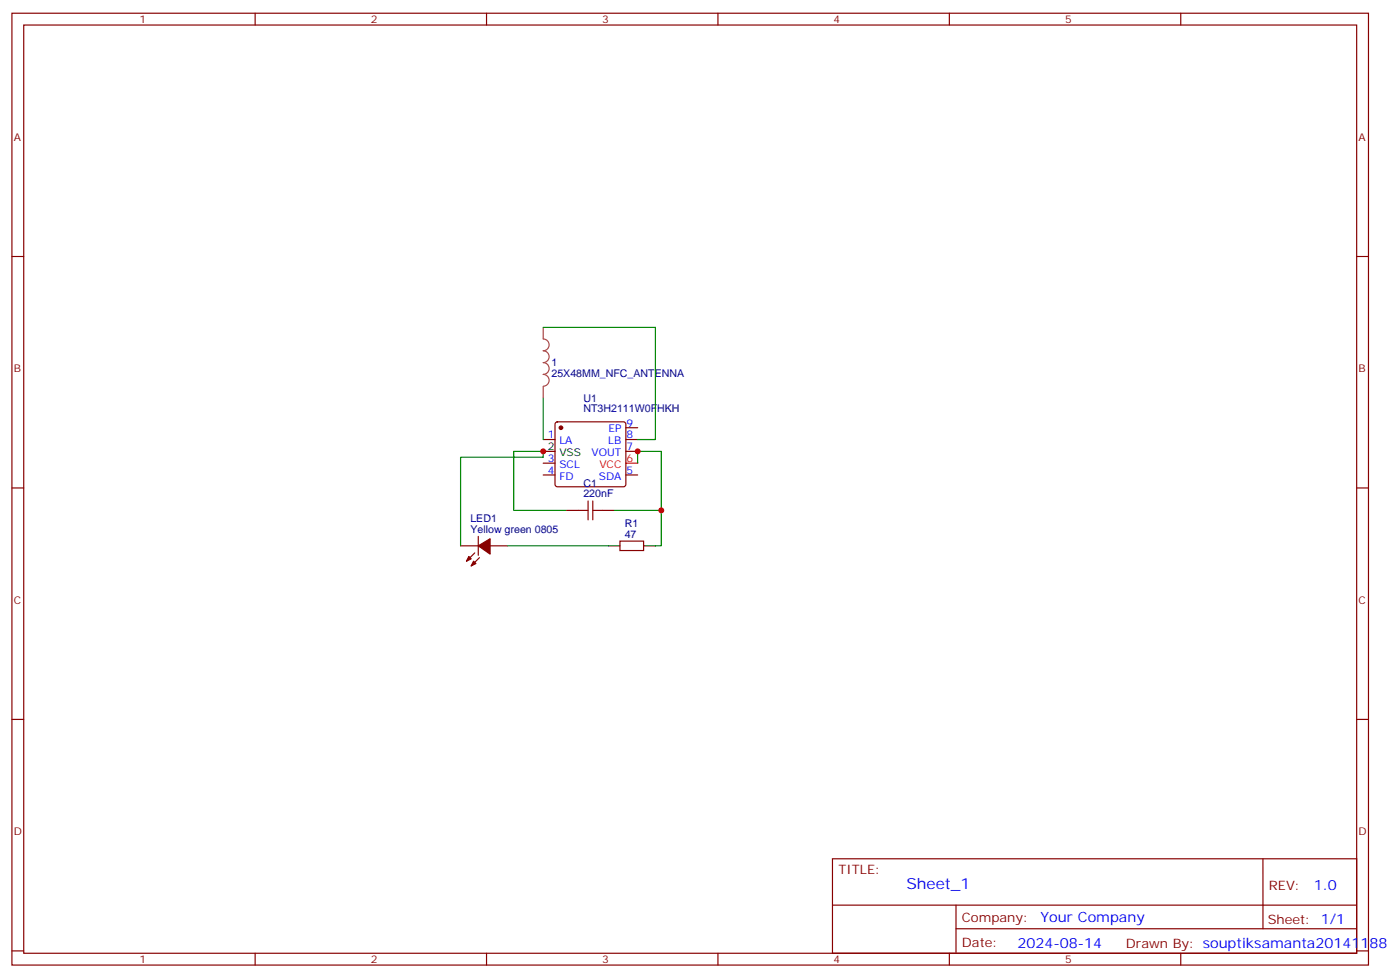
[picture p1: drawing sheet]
<svg xmlns="http://www.w3.org/2000/svg" width="418mm" height="292mm" viewBox="0 0 418 292" stroke-linecap="round" stroke-linejoin="round" font-family="sans-serif">
<g fill="none" stroke="#870000" stroke-width=".35">
<path d="M3.6 4h405.3v284.3h-405.3zM7.1 7.5h398.3v277.3h-398.3zM76.2 4v3.5M145.4 4v3.5M214.5 4v3.5M283.7 4v3.5M352.8 4v3.5M3.6 76.6h3.5M405.4 76.6h3.5M162.3 131.3h3.5M162.3 138.4h3.5M166.1 126.2l.4-.2h19.8l.5 .2 .2 .5v18l-.2 .5-.5 .2h-19.8l-.5-.2-.2-.5v-18z"/>
<path d="M187 127.8h3.5M187 131.3h3.5M187 134.8h3.5M3.6 145.8h3.5M162.3 141.9h3.5M169.4 152.5h3.5M180 152.5h3.5M187 141.9h3.5M405.4 145.8h3.5M137.6 163.1h5.3M141.9 165.2l-2.5 2.4M142.9 160.2v5.7"/>
<path d="M143.3 166.6l-2.5 2.5M146.4 163.1h5.3M185.2 161.6h7.1v2.9h-7.1zM3.6 214.9h3.5M405.4 214.9h3.5M248.7 256.5h156.7v28.3h-156.7zM377.4 256.6v20.8M248.8 270.4h156.4M285.7 277.4h119.5M285.7 270.4v14.1M3.6 284.1h3.5M76.2 284.8v3.5"/>
<path d="M145.4 284.8v3.5M214.5 284.8v3.5M283.7 284.8v3.5M352.8 284.8v3.5M405.4 284.1h3.5"/>
</g>
<path d="M187 138.4h3.5" fill="none" stroke="#f00" stroke-width=".35"/>
<path d="M162.3 134.8h3.5M181.7 163.1h3.5M192.3 163.1h3.5" fill="none" stroke="#000" stroke-width=".35"/>
<g fill="#870000" stroke="#870000" stroke-width=".35">
<path d="M140.1 166.2l.7 .7-1.4 .7z"/>
<path d="M141.5 167.6l.7 .7-1.4 .8z"/>
<path d="M142.9 163.1l3.5-2.2v4.6z"/>
<circle cx="167.6" cy="127.8" r=".53"/>
</g>
<path d="M162.3 97.8v3.5a1.76 1.76 0 0 1 1.8 1.7 1.76 1.76 0 0 1-1.8 1.8 1.76 1.76 0 0 1 1.8 1.8 1.76 1.76 0 0 1-1.8 1.7 1.76 1.76 0 0 1 1.8 1.8 1.76 1.76 0 0 1-1.8 1.7 1.76 1.76 0 0 1 1.8 1.8 1.76 1.76 0 0 1-1.8 1.8M162.3 115.5v3.5" fill="none" stroke="#a64a4a" stroke-width=".35"/>
<path d="M162.3 97.8h33.5v33.5h-5.3M162.3 119v12.3M190.5 138.4v-3.6h7.1v17.7h-14.1M169.4 152.5h-15.9v-17.7h8.8v1.8h-24.7v26.5M197.6 152.5v10.6h-1.8M151.7 163.1h30" fill="none" stroke="#008700" stroke-width=".35"/>
<path d="M172.9 152.5h2.8M175.7 149.6v5.7M177.1 149.6v5.7M177.1 152.5h2.9" fill="none" stroke="#a10000" stroke-width=".35"/>
<g fill="#c00">
<circle cx="197.6" cy="152.5" r=".88"/>
<circle cx="190.5" cy="134.8" r=".88"/>
<circle cx="162.3" cy="134.8" r=".88"/>
</g>
<text font-size="4.6" fill="#00f" x="270.8" y="265.6">Sheet_1</text>
<g font-size="4.2" fill="#00f">
<text x="392.5" y="265.8">1.0</text>
<text x="310.9" y="275.4">Your Company</text>
<text x="304" y="283.2">2024-08-14</text>
</g>
<g font-size="3.9" fill="#800">
<text x="250.5" y="261.1">TITLE:</text>
<text x="379.1" y="265.8">REV:</text>
<text x="287.4" y="275.3">Company:</text>
<text x="378.8" y="275.9">Sheet: 1/1</text>
<text x="287.4" y="283">Date:</text>
<text x="336.5" y="283.1">Drawn By: souptiksamanta20141188</text>
</g>
<g font-size="3.2" fill="#800">
<text x="41.7" y="6.9">1</text>
<text x="110.8" y="6.9">2</text>
<text x="180" y="6.9">3</text>
<text x="249.1" y="6.9">4</text>
<text x="318.2" y="6.9">5</text>
<text x="4.1" y="42.1">A</text>
<text x="405.9" y="42.1">A</text>
<text x="4.1" y="111.2">B</text>
<text x="405.9" y="111.2">B</text>
<text x="4.1" y="180.3">C</text>
<text x="405.9" y="180.3">C</text>
<text x="4.1" y="249.5">D</text>
<text x="405.9" y="249.5">D</text>
<text x="41.7" y="287.8">1</text>
<text x="110.8" y="287.8">2</text>
<text x="180" y="287.8">3</text>
<text x="249.1" y="287.8">4</text>
<text x="318.2" y="287.8">5</text>
</g>
<g font-size="3.2" fill="#000080">
<text x="164.8" y="112.6">25X48MM_NFC_ANTENNA</text>
<text x="164.8" y="109.4">1</text>
<text x="174.3" y="123.2">NT3H2111W0FHKH</text>
<text x="174.3" y="120">U1</text>
<text x="174.3" y="148.6">220nF</text>
<text x="174.3" y="145.5">C1</text>
<text x="140.6" y="156">LED1</text>
<text x="140.6" y="159.2">Yellow green 0805</text>
<text x="186.7" y="160.6">47</text>
<text x="186.7" y="157.4">R1</text>
</g>
<g font-size="3.2" fill="#00f">
<text x="163.7" y="131">1</text>
<text x="181.8" y="129.2">EP</text>
<text x="187.2" y="127.4">9</text>
<text x="187.2" y="131">8</text>
<text x="167.1" y="132.7">LA</text>
<text x="176.8" y="136.2">VOUT</text>
<text x="181.8" y="132.7">LB</text>
<text x="187.2" y="134.5">7</text>
<text x="163.7" y="141.5">4</text>
<text x="163.7" y="138">3</text>
<text x="167.1" y="143.3">FD</text>
<text x="167.1" y="139.8">SCL</text>
<text x="178.9" y="143.3">SDA</text>
<text x="187.2" y="141.5">5</text>
</g>
<g font-size="3.2">
<text x="163.7" y="134.5">2</text>
<text x="167.1" y="136.2">VSS</text>
</g>
<g font-size="3.2" fill="#f00">
<text x="179.1" y="139.8">VCC</text>
<text x="187.2" y="138">6</text>
</g>
</svg>
